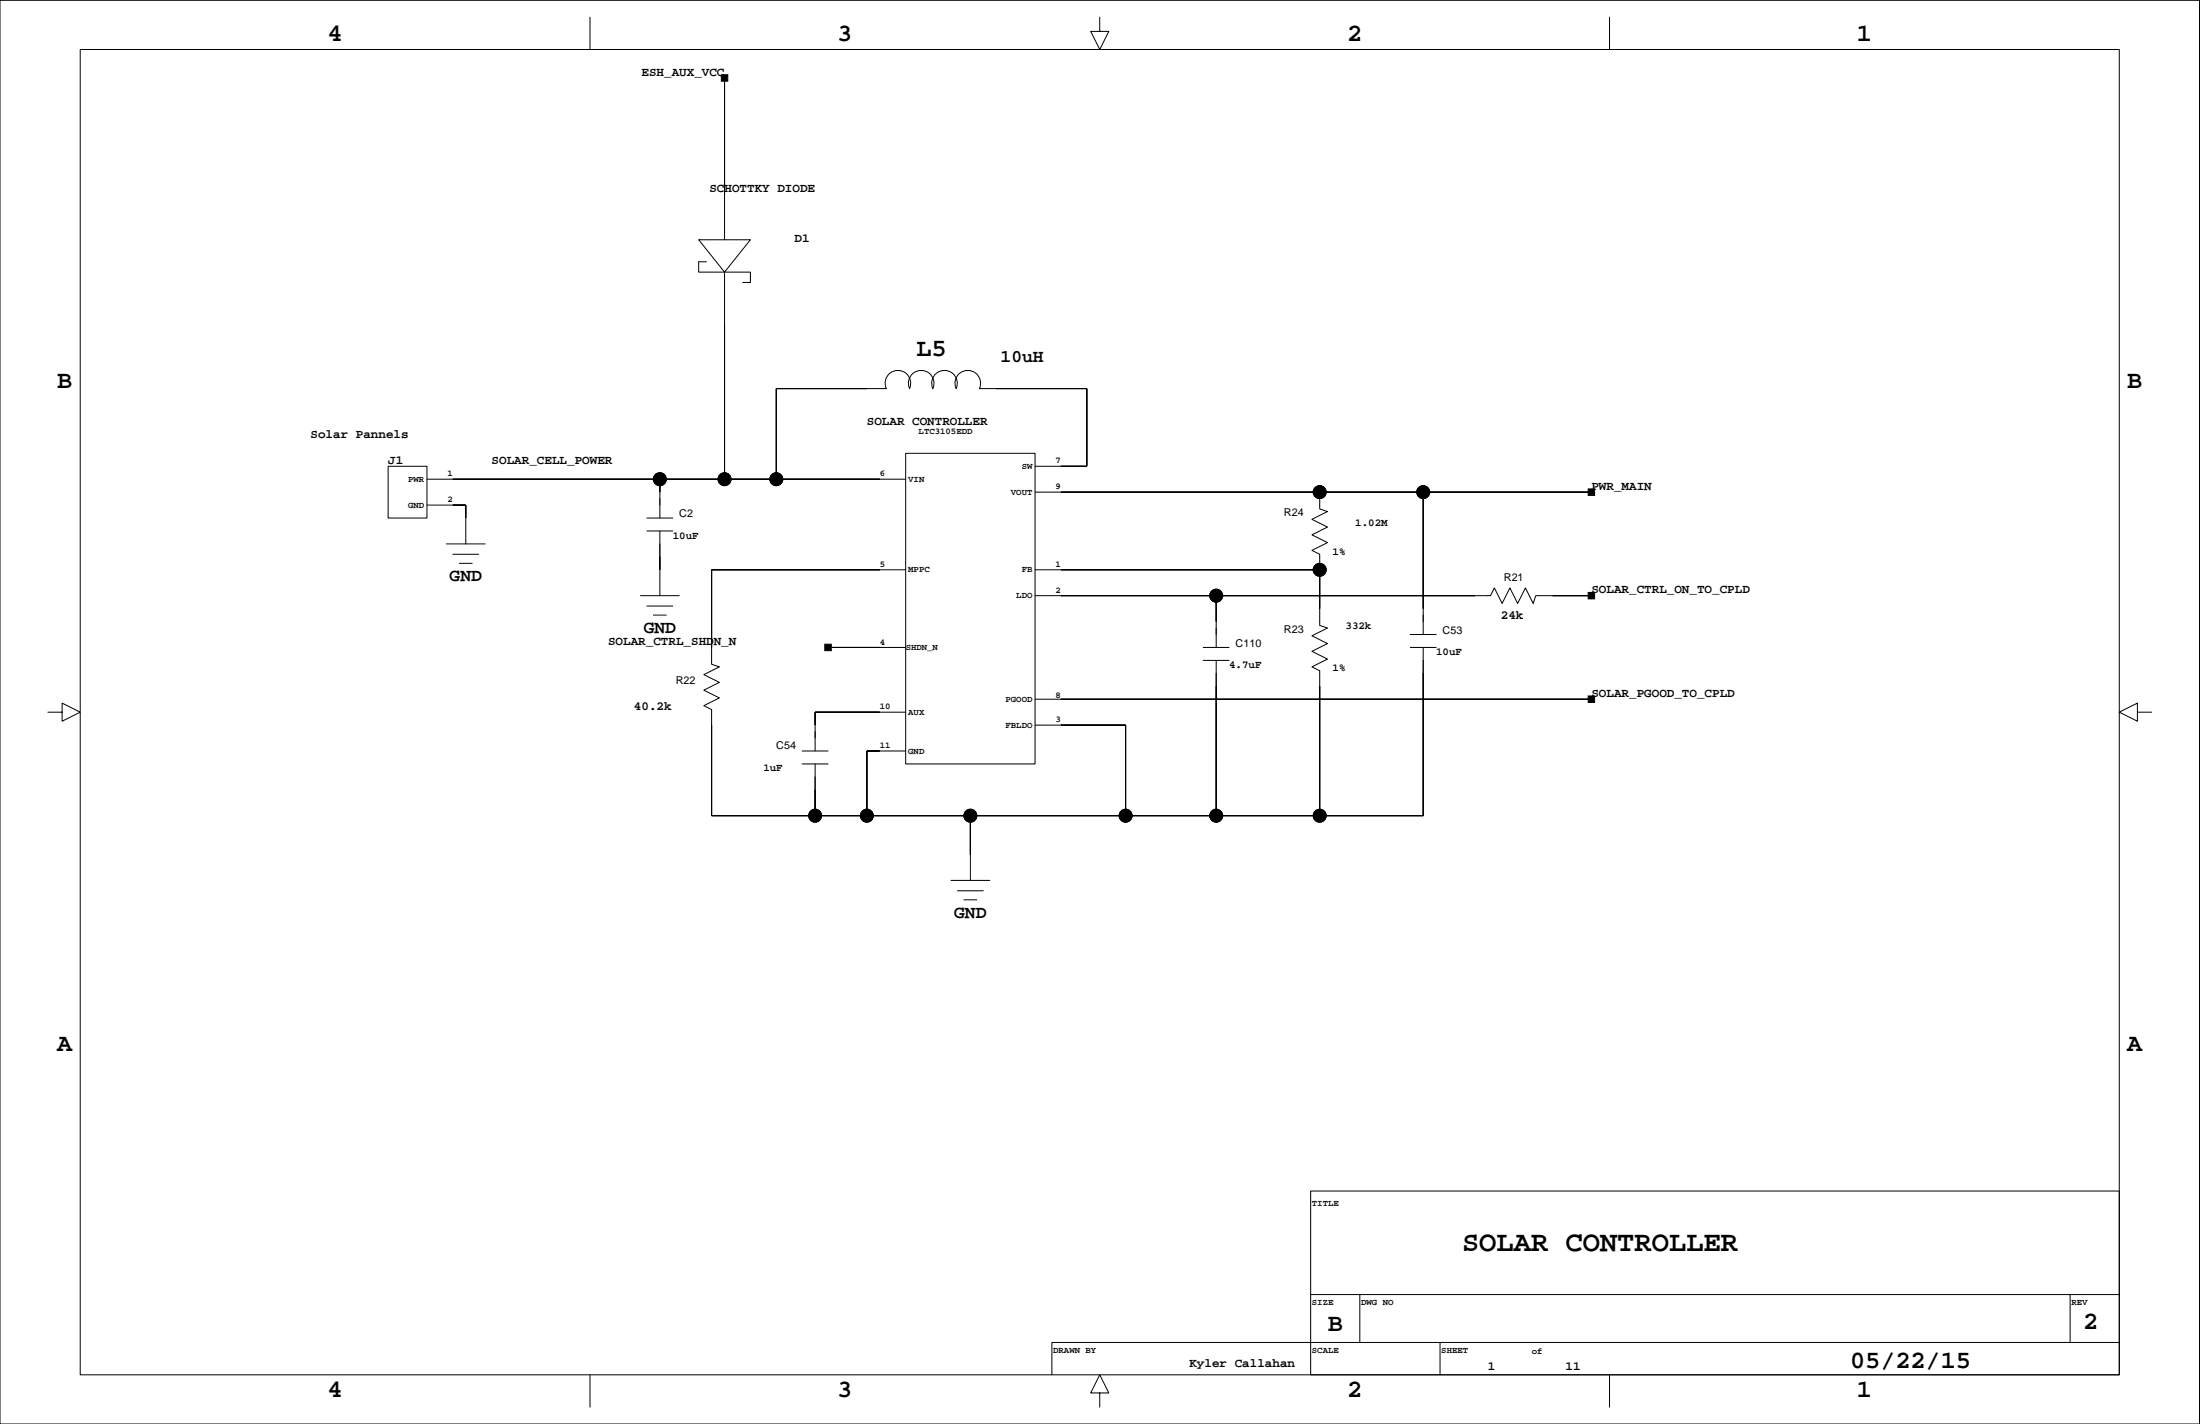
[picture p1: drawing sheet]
<svg xmlns="http://www.w3.org/2000/svg" width="432mm" height="279mm" viewBox="0 0 432 279" stroke-linecap="round" stroke-linejoin="round" font-family="sans-serif">
<g fill="none" stroke="#000" stroke-width=".2">
<path d="M0 .1h431.7v279.3h-431.7zM15.7 9.7h400.3v260.1h-400.3zM115.8 3.4v6.3M142.2 15.3v31.7M215.9 3.4v2.8h1.7l-1.7 3.5-1.8-3.5h1.8M315.9 3.4v6.3M137.1 47h10.2l-5.1 6.4zM138.7 51.4h-1.6v2h10.2v2h-1.5M142.2 53.4v40.6M187.7 76.3a2.52 2.52 0 0 0-2.3-3.6 2.52 2.52 0 0 0-2.3 3.6 2.52 2.52 0 0 0-2.3-3.6 2.52 2.52 0 0 0-2.3 3.6 2.52 2.52 0 0 0-2.3-3.6 2.52 2.52 0 0 0-2.2 3.6l-21.6-.1v17.8M187.7 76.3a2.52 2.52 0 0 1 2.2-3.6 2.52 2.52 0 0 1 2.3 3.6l21.1-.1v15.3h-10.1M76.2 91.5h7.6v10.1h-7.6z"/>
<path d="M83.8 94h94M83.8 99.1h7.6v7.6M129.5 94v7.6M177.8 88.9h25.4v61h-25.4zM203.2 96.6h109.1M259 96.6h.1M259 96.6v3.3l1.5 .5-3 1.5 3 1.5-3 1.5 3 1.6-3 1.5 1.5 .8v13.9l1.5 .5-3 1.5 3 1.6-3 1.5 3 1.5-3 1.5 1.5 .8v28.4M279.3 96.6v27.9M87.6 106.7h7.6M88.9 108.8h5.1M90.1 110.5h2.6M125.7 116.9h7.6"/>
<path d="M127 118.9h5.1M127 101.6h5.1M127 104.2h5.1M129.5 104.2v12.7M177.8 111.8h-38.1v18.5l1.5 .5-3.1 1.6 3.1 1.5-3.1 1.5 3.1 1.5-3.1 1.6 1.6 .7v20.8h139.6v-33M203.2 116.9h89.3l.8-1.5 1.5 3 1.6-3 1.5 3 1.5-3 1.5 3 .5-1.5h10.9M203.2 111.8h55.8M238.7 116.9v10.1M259 111.8h.1M9.4 139.7h2.8v-1.7l3.5 1.7-3.5 1.8v-1.8M128.2 120.7h2.6M162.5 127h15.3"/>
<path d="M177.8 139.7h-17.8v7.6M203.2 137.2h109.1M236.2 127h5M236.2 129.6h5M238.7 129.6v30.4M276.8 127h5.1M276.8 124.5h5.1M419.5 139.7v-1.7l-3.5 1.7 3.5 1.8v-1.8h2.8M157.4 147.3h5.1M157.4 149.9h5.1M160 149.9v10.1M177.8 147.3h-7.7v12.7"/>
<path d="M203.2 142.3h17.7v17.7M186.6 172.7h7.7M187.9 174.8h5.1M189.2 176.6h2.5M190.5 160v12.7M257.2 233.7h158.8v36.1h-158.8zM257.2 254h158.8M266.9 254v9.4M406.3 254v9.4M115.8 269.8v6.3M215.9 273.3h1.7l-1.7-3.5-1.8 3.5h1.8v2.8M282.6 263.4v6.4"/>
<path d="M315.9 269.8v6.3M416 263.4h-209.5v6.4"/>
<circle cx="129.5" cy="94" r="1.27"/>
<circle cx="142.2" cy="94" r="1.27"/>
<circle cx="152.4" cy="94" r="1.27"/>
<circle cx="259" cy="96.6" r="1.27"/>
<circle cx="279.3" cy="96.6" r="1.27"/>
<circle cx="238.7" cy="116.9" r="1.27"/>
<circle cx="259" cy="111.8" r="1.27"/>
<circle cx="160" cy="160" r="1.27"/>
<circle cx="170.1" cy="160" r="1.27"/>
<circle cx="190.5" cy="160" r="1.27"/>
<circle cx="220.9" cy="160" r="1.27"/>
<circle cx="238.7" cy="160" r="1.27"/>
<circle cx="259" cy="160" r="1.27"/>
</g>
<g fill="#000" stroke="#000" stroke-width=".2">
<path d="M141.6 14.7h1.2v1.2h-1.2z" fill-rule="evenodd"/>
<path d="M142.2 15.3v22.9z" fill-rule="evenodd"/>
<path d="M142.2 63.5v30.5z" fill-rule="evenodd"/>
<path d="M152.4 76.2v17.8z" fill-rule="evenodd"/>
<path d="M152.4 76.2h17.7z" fill-rule="evenodd"/>
<path d="M213.3 76.2v15.3z" fill-rule="evenodd"/>
<path d="M195.5 76.2h17.8z" fill-rule="evenodd"/>
<path d="M91.4 99.1v2.5z" fill-rule="evenodd"/>
<path d="M88.9 99.1h2.5z" fill-rule="evenodd"/>
<path d="M129.5 94v2.6z" fill-rule="evenodd"/>
<path d="M88.9 94h40.6z" fill-rule="evenodd"/>
<path d="M129.5 94h12.7z" fill-rule="evenodd"/>
<path d="M142.2 94h10.2z" fill-rule="evenodd"/>
<path d="M152.4 94h20.3z" fill-rule="evenodd"/>
<path d="M208.2 91.5h5.1z" fill-rule="evenodd"/>
<path d="M208.2 96.6h50.8z" fill-rule="evenodd"/>
<path d="M259 96.6h20.3z" fill-rule="evenodd"/>
<path d="M279.3 96.6v22.8z" fill-rule="evenodd"/>
<path d="M311.7 95.9h1.3v1.3h-1.3z" fill-rule="evenodd"/>
<path d="M279.3 96.6h33z" fill-rule="evenodd"/>
<path d="M129.5 109.3v2.5z" fill-rule="evenodd"/>
<path d="M139.7 111.8v15.2z" fill-rule="evenodd"/>
<path d="M139.7 111.8h33z" fill-rule="evenodd"/>
<path d="M238.7 116.9v5.1z" fill-rule="evenodd"/>
<path d="M208.2 116.9h30.5z" fill-rule="evenodd"/>
<path d="M208.2 111.8h50.8z" fill-rule="evenodd"/>
<path d="M259 111.8v7.6z" fill-rule="evenodd"/>
<path d="M238.7 116.9h50.8z" fill-rule="evenodd"/>
<path d="M311.7 116.2h1.3v1.3h-1.3z" fill-rule="evenodd"/>
<path d="M304.7 116.9h7.6z" fill-rule="evenodd"/>
<path d="M160 139.7v2.6z" fill-rule="evenodd"/>
<path d="M161.9 126.4h1.3v1.3h-1.3z" fill-rule="evenodd"/>
<path d="M160 139.7h12.7z" fill-rule="evenodd"/>
<path d="M162.5 127h10.2z" fill-rule="evenodd"/>
<path d="M238.7 134.7v25.3z" fill-rule="evenodd"/>
<path d="M259 134.7v25.3z" fill-rule="evenodd"/>
<path d="M279.3 132.1v27.9z" fill-rule="evenodd"/>
<path d="M311.7 136.6h1.3v1.2h-1.3z" fill-rule="evenodd"/>
<path d="M208.2 137.2h104.1z" fill-rule="evenodd"/>
<path d="M139.7 142.3v17.7z" fill-rule="evenodd"/>
<path d="M160 155v5z" fill-rule="evenodd"/>
<path d="M170.1 147.3v12.7z" fill-rule="evenodd"/>
<path d="M170.1 147.3h2.6z" fill-rule="evenodd"/>
<path d="M208.2 142.3h12.7z" fill-rule="evenodd"/>
<path d="M220.9 142.3v17.7z" fill-rule="evenodd"/>
<path d="M139.7 160h20.3z" fill-rule="evenodd"/>
<path d="M160 160h10.1z" fill-rule="evenodd"/>
<path d="M170.1 160h20.4z" fill-rule="evenodd"/>
<path d="M190.5 160v7.7z" fill-rule="evenodd"/>
<path d="M190.5 160h30.4z" fill-rule="evenodd"/>
<path d="M220.9 160h17.8z" fill-rule="evenodd"/>
<path d="M238.7 160h20.3z" fill-rule="evenodd"/>
<path d="M259 160h20.3z" fill-rule="evenodd"/>
<circle cx="129.5" cy="94" r="1.27"/>
<circle cx="142.2" cy="94" r="1.27"/>
<circle cx="152.4" cy="94" r="1.27"/>
<circle cx="259" cy="96.6" r="1.27"/>
<circle cx="279.3" cy="96.6" r="1.27"/>
<circle cx="238.7" cy="116.9" r="1.27"/>
<circle cx="259" cy="111.8" r="1.27"/>
<circle cx="160" cy="160" r="1.27"/>
<circle cx="170.1" cy="160" r="1.27"/>
<circle cx="190.5" cy="160" r="1.27"/>
<circle cx="220.9" cy="160" r="1.27"/>
<circle cx="238.7" cy="160" r="1.27"/>
<circle cx="259" cy="160" r="1.27"/>
</g>
<text font-size="5.6" x="287" y="245.4">SOLAR CONTROLLER</text>
<g font-size="4.9">
<text x="64.3" y="8.1">4</text>
<text x="164.3" y="8.1">3</text>
<text x="264.4" y="8.1">2</text>
<text x="364.4" y="8.1">1</text>
<text x="179.9" y="69.8">L5</text>
<text x="11.2" y="76.1">B</text>
<text x="417.5" y="76.1">B</text>
<text x="11.2" y="206.1">A</text>
<text x="417.5" y="206.1">A</text>
<text x="260.6" y="261.2">B</text>
<text x="408.8" y="260.7">2</text>
<text x="363.1" y="268.4">05/22/15</text>
<text x="64.3" y="274.2">4</text>
<text x="164.3" y="274.2">3</text>
<text x="264.4" y="274.2">2</text>
<text x="364.4" y="274.2">1</text>
</g>
<g font-size="3.5">
<text x="196.4" y="71.1">10uH</text>
<text x="88.2" y="114.1">GND</text>
<text x="126.3" y="124.2">GND</text>
<text x="187.3" y="180.1">GND</text>
</g>
<g font-size="2.5">
<text x="125.9" y="14.9">ESH_AUX_VCC</text>
<text x="139.2" y="37.7">SCHOTTKY DIODE</text>
<text x="156" y="47.5">D1</text>
<text x="170.1" y="83.4">SOLAR CONTROLLER</text>
<text x="60.9" y="86">Solar Pannels</text>
<text x="76.2" y="91">J1</text>
<text x="96.5" y="91">SOLAR_CELL_POWER</text>
<text x="312.3" y="96.1">PWR_MAIN</text>
<text x="312.3" y="116.4">SOLAR_CTRL_ON_TO_CPLD</text>
<text x="294.6" y="121.5">24k</text>
<text x="119.4" y="126.6">SOLAR_CTRL_SHDN_N</text>
<text x="312.3" y="136.8">SOLAR_PGOOD_TO_CPLD</text>
<text x="124.4" y="139.3">40.2k</text>
<text x="233.5" y="268.2">Kyler Callahan</text>
<text x="292" y="268.8">1</text>
<text x="307.3" y="268.8">11</text>
</g>
<g font-size="2.1">
<text x="133.3" y="101.5">C2</text>
<text x="252" y="101.3">R24</text>
<text x="132" y="105.7">10uF</text>
<text x="266" y="103.1">1.02M</text>
<text x="261.6" y="108.9">1%</text>
<text x="295.2" y="114">R21</text>
<text x="252" y="124.1">R23</text>
<text x="264.1" y="123.4">332k</text>
<text x="283.1" y="124.4">C53</text>
<text x="241.2" y="131.1">4.7uF</text>
<text x="242.5" y="126.9">C110</text>
<text x="261.6" y="131.7">1%</text>
<text x="281.9" y="128.5">10uF</text>
<text x="132.6" y="134.3">R22</text>
<text x="152.4" y="147">C54</text>
<text x="149.8" y="151.4">1uF</text>
</g>
<g font-size="1.8">
<text x="180.3" y="85.1">LTC3105EDD</text>
<text x="80.1" y="94.5">PWR</text>
<text x="87.8" y="93.5">1</text>
<text x="172.7" y="93.5">6</text>
<text x="178.3" y="94.5">VIN</text>
<text x="200.5" y="92">SW</text>
<text x="207.2" y="90.9">7</text>
<text x="207.2" y="96">9</text>
<text x="80.1" y="99.6">GND</text>
<text x="87.8" y="98.5">2</text>
<text x="198.4" y="97.1">VOUT</text>
<text x="172.7" y="111.2">5</text>
<text x="178.3" y="112.3">MPPC</text>
<text x="200.5" y="112.3">FB</text>
<text x="207.2" y="111.2">1</text>
<text x="199.5" y="117.4">LDO</text>
<text x="207.2" y="116.3">2</text>
<text x="172.7" y="126.5">4</text>
<text x="177.8" y="127.5">SHDN_N</text>
<text x="197.4" y="137.7">PGOOD</text>
<text x="207.2" y="136.9">8</text>
<text x="172.7" y="139.2">10</text>
<text x="178.3" y="140.2">AUX</text>
<text x="197.4" y="142.8">FBLDO</text>
<text x="207.2" y="141.7">3</text>
<text x="172.7" y="146.8">11</text>
<text x="178.3" y="147.8">GND</text>
<text x="257.5" y="236.7">TITLE</text>
<text x="257.5" y="256">SIZE</text>
<text x="267.1" y="256">DWG NO</text>
<text x="406.6" y="256">REV</text>
<text x="206.7" y="265.4">DRAWN BY</text>
<text x="257.5" y="265.4">SCALE</text>
<text x="282.9" y="265.4">SHEET</text>
<text x="300.7" y="265.6">of</text>
</g>
</svg>
